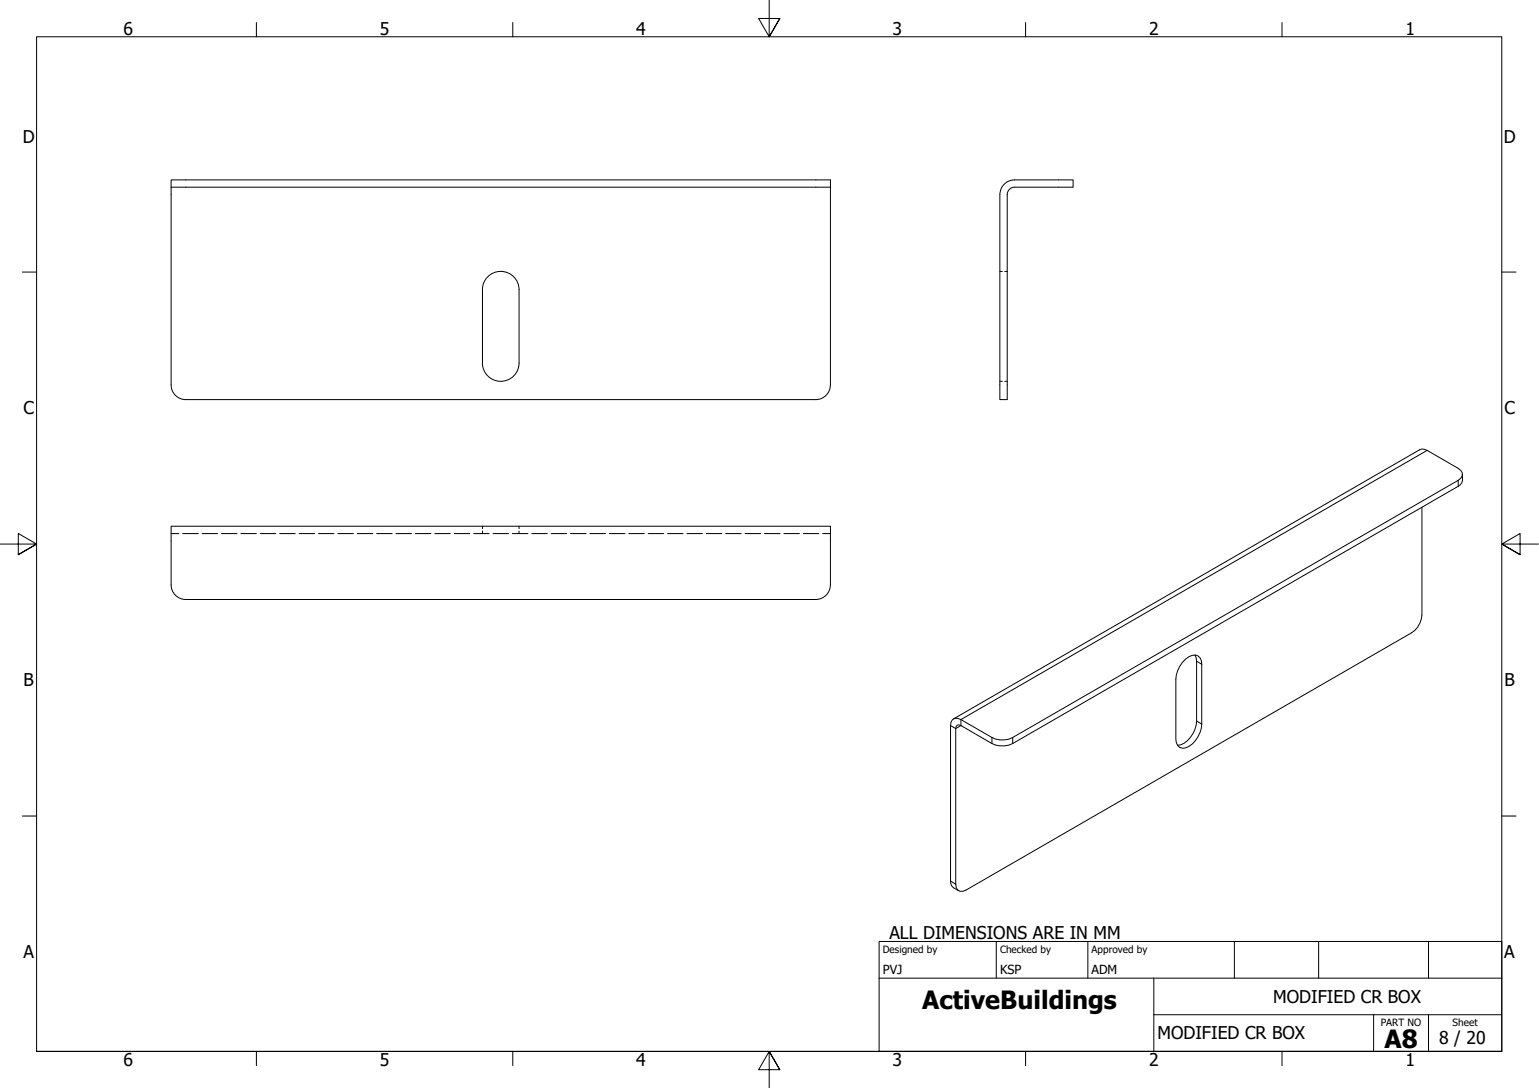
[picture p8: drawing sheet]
<svg xmlns="http://www.w3.org/2000/svg" width="420mm" height="297mm" viewBox="0 0 420 297" stroke-linecap="round" stroke-linejoin="round" font-family="sans-serif">
<!-- layer: Visible (ISO) -->
<path d="M46.7 51.1v54a4 4 0 0 0 4 4h172a4 4 0 0 0 4-4M46.7 49.1h180v2h-180zM226.7 51.1v54M273 53.1a4 4 0 0 1 4-4h16v2h-16a2 2 0 0 0-2 2v56h-2v-56M133.5 75.3a5 5 0 0 1 5.3-.7 5 5 0 0 1 2.9 4.5v20a5 5 0 0 1-5 5 5 5 0 0 1-5-5v-20a5 5 0 0 1 1.8-3.8zM399.3 129.5l-.2 2.2-1 1.1-121.6 70.2a6.4 6.4 0 0 1-5.7 0l-8.5-4.9-1-.1-.3 .3-.1 43.1a1.72 1.72 0 0 0 .8 1.8 1.72 1.72 0 0 0 2-.2l121.7-70.2a6.1 6.1 0 0 0 2.8-4.9v-29.4M46.7 159.7a4 4 0 0 0 4 4h172a4 4 0 0 0 4-4M226.7 159.7v-16h-180v16M323.6 180a2.76 2.76 0 0 1 4-.4l.4 .8 .1 .9v16.4a7.5 7.5 0 0 1-4.5 6.5 2.06 2.06 0 0 1-2.6-2.4v-16.4a8 8 0 0 1 2.6-5.4zM326.2 178.8l.5 1.7v16.4a7.5 7.5 0 0 1-4.4 6.5l-.8 .1M260.3 196.3l127.3-73.5 .6-.2 1.4 .4 8.5 4.9a1.73 1.73 0 0 1 1.2 1.6 1.73 1.73 0 0 1-1.2 1.6l-121.6 70.2a6.2 6.2 0 0 1-5.7 0l-8.5-4.8a1.73 1.73 0 0 0-2-.2 1.73 1.73 0 0 0-.8 1.8v42.4l.4 1.5 1.8 1.2" fill="none" stroke="#000" stroke-width=".27"/>
<!-- layer: Hidden (ISO) -->
<g fill="none" stroke="#000" stroke-width=".27">
<path d="M273 74.1h.6M274.3 74.1h.7M273 104.1h.6M274.3 104.1h.7M46.7 145.7h2.1M49.9 145.7h4.2M55.2 145.7h4.2M60.5 145.7h4.2M65.8 145.7h4.2M71.1 145.7h4.2M76.3 145.7h4.3M81.7 145.7h4.2"/>
<path d="M87 145.7h4.2M92.2 145.7h4.3M97.5 145.7h4.3M102.8 145.7h4.3M108.1 145.7h4.3M113.4 145.7h4.2M118.7 145.7h4.2M124 145.7h4.2M129.3 145.7h4.2M131.7 143.7v.6M131.7 145v.7M134.6 145.7h4.2"/>
<path d="M139.9 145.7h4.2M141.7 143.7v.6M141.7 145v.7M145.2 145.7h4.2M150.5 145.7h4.2M155.8 145.7h4.2M161.1 145.7h4.2M166.3 145.7h4.3M171.7 145.7h4.2M177 145.7h4.2M182.2 145.7h4.3M187.5 145.7h4.3"/>
<path d="M192.8 145.7h4.3M198.1 145.7h4.3M203.4 145.7h4.2M208.7 145.7h4.2M214 145.7h4.2M219.3 145.7h4.2M224.6 145.7h2.1"/>
</g>
<!-- layer: Visible Narrow (ISO) -->
<path d="M389.6 123l-127.3 73.5v1.6l-1.4 .8-1.4-.8M398.1 131.1v1.7M326.7 180.5l1.4 .8M326.7 196.9l1.4 .8M270.8 201.3v1.7M276.5 201.3v1.7M259.5 240.5l1.4 .9" fill="none" stroke="#000" stroke-width=".27"/>
<!-- layer: Border (ISO) -->
<g fill="none" stroke="#000" stroke-width=".27">
<path d="M70 6.1v3.9M140 6.1v3.9M210 0v10l-2.9-5h5.8l-2.9 5 2.9-5M280 6.1v3.9M350 6.1v3.9M6.1 74.3h3.9M410 74.3h3.9M0 148.5h10l-5-2.8v5.7l5-2.9-5 2.9M420 148.5h-10l5-2.8v5.7l-5-2.9 5 2.9M6.1 222.8h3.9M410 222.8h3.9M10 287v-277h400v277h-400h400"/>
<path d="M70 287v3.9M140 287v3.9M212.9 292l-2.9-5 2.9 5h-5.8l2.9-5v10M280 287v3.9M350 287v3.9"/>
</g>
<!-- layer: Title (ISO) -->
<path d="M240 257h170v30h-170zM272 257v10M297 257v10M337 257v10M360 257v10M390 257v10M240 267h170M315 277h95M315 267v20M375 277v10M390 277v10" fill="none" stroke="#000" stroke-width=".27"/>
<g font-size="6.9">
<text x="251.8" y="275.5">ActiveBuildings</text>
<text x="378" y="286.2">A8</text>
</g>
<g font-size="4.8">
<text x="33.7" y="9.6">6</text>
<text x="103.7" y="9.6">5</text>
<text x="173.7" y="9.6">4</text>
<text x="243.7" y="9.6">3</text>
<text x="313.7" y="9.6">2</text>
<text x="383.7" y="9.6">1</text>
<text x="6.2" y="38.9">D</text>
<text x="410.5" y="38.9">D</text>
<text x="6.4" y="113.2">C</text>
<text x="410.7" y="113.2">C</text>
<text x="6.4" y="187.4">B</text>
<text x="410.7" y="187.4">B</text>
<text x="242.8" y="256.3">ALL DIMENSIONS ARE IN MM</text>
<text x="6.4" y="261.7">A</text>
<text x="410.7" y="261.7">A</text>
<text x="347.6" y="273.8">MODIFIED CR BOX</text>
<text x="316" y="283.7">MODIFIED CR BOX</text>
<text x="392.9" y="285">8 / 20</text>
<text x="33.7" y="290.9">6</text>
<text x="103.7" y="290.9">5</text>
<text x="173.7" y="290.9">4</text>
<text x="243.7" y="290.9">3</text>
<text x="313.7" y="290.9">2</text>
<text x="383.7" y="290.9">1</text>
</g>
<g font-size="3.4">
<text x="241" y="266">PVJ</text>
<text x="273" y="266">KSP</text>
<text x="298" y="266">ADM</text>
</g>
<g font-size="2.7">
<text x="241" y="260.1">Designed by</text>
<text x="273" y="260.1">Checked by</text>
<text x="298" y="260.1">Approved by</text>
<text x="376.9" y="280.1">PART NO</text>
<text x="396.6" y="280.1">Sheet</text>
</g>
</svg>
